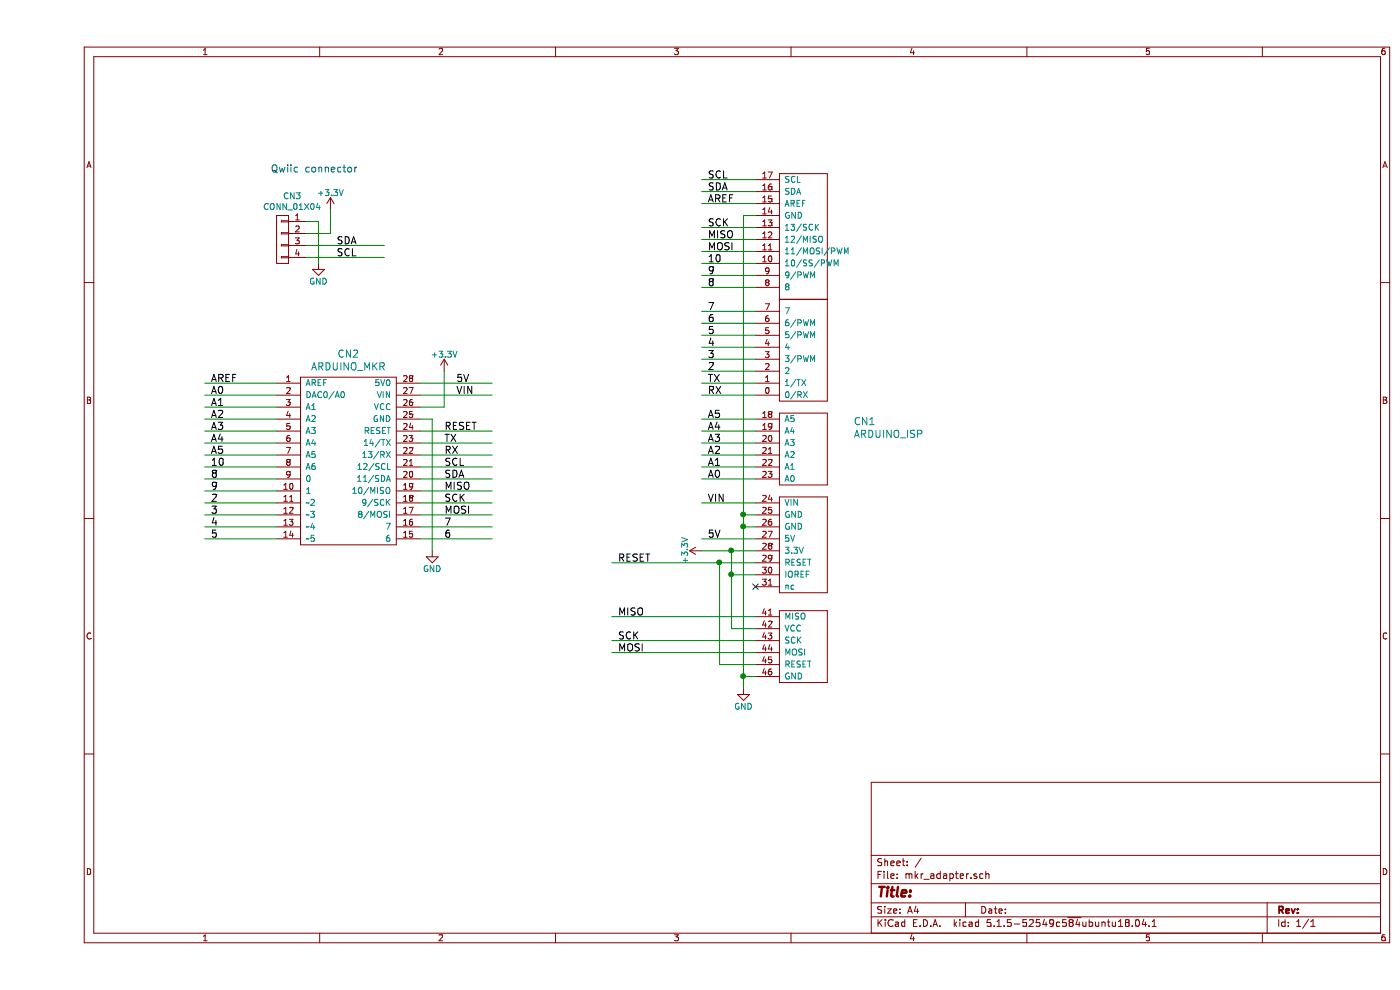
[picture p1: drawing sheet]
EESchema Schematic File Version 4
LIBS:mkr_adapter-cache
EELAYER 26 0
EELAYER END
$Descr A4 11693 8268
encoding utf-8
Sheet 1 1
Title ""
Date ""
Rev ""
Comp ""
Comment1 ""
Comment2 ""
Comment3 ""
Comment4 ""
$EndDescr
$Comp
L mechanical-connectors:CONN_01X04 CN3
U 1 1
P 2050 2000
F 0 "CN3" H 1969 2365 50  0000 C CNN
F 1 "CONN_01X04" H 1969 2274 50  0000 C CNN
F 2 "connectors_JST_SH:Connectors_JST_SM04B-SRSS-TB" H 1969 2273 50  0001 C CNN
F 3 "" H 2050 2000 50  0000 C CNN
	1    2050 2000
	-1   0    0    -1  
$EndComp
$Comp
L power-supply:GND #PWR0101
U 1 1
P 2350 2200
F 0 "#PWR0101" H 2350 1950 50  0001 C CNN
F 1 "GND" H 2350 2050 50  0000 C CNN
F 2 "" H 2350 2200 50  0000 C CNN
F 3 "" H 2350 2200 50  0000 C CNN
	1    2350 2200
	1    0    0    -1  
$EndComp
$Comp
L power-supply:+3.3V #PWR0102
U 1 1
P 2450 1750
F 0 "#PWR0102" H 2450 1600 50  0001 C CNN
F 1 "+3.3V" H 2450 1890 50  0000 C CNN
F 2 "" H 2450 1750 50  0000 C CNN
F 3 "" H 2450 1750 50  0000 C CNN
	1    2450 1750
	1    0    0    -1  
$EndComp
Wire Wire Line
	2900 2050 2250 2050
Wire Wire Line
	2900 2150 2250 2150
Wire Wire Line
	2450 1950 2450 1750
Wire Wire Line
	2250 1950 2450 1950
Wire Wire Line
	2250 1850 2350 1850
Wire Wire Line
	2350 1850 2350 2200
Text Label 2500 2050 0    60   ~ 0
SDA
Text Label 2500 2150 0    60   ~ 0
SCL
Text Notes 1950 1450 0    60   ~ 0
Qwiic connector
$Comp
L power-supply:GND #PWR0103
U 1 1
P 3300 4600
F 0 "#PWR0103" H 3300 4350 50  0001 C CNN
F 1 "GND" H 3300 4450 50  0000 C CNN
F 2 "" H 3300 4600 50  0000 C CNN
F 3 "" H 3300 4600 50  0000 C CNN
	1    3300 4600
	1    0    0    -1  
$EndComp
$Comp
L power-supply:+3.3V #PWR0104
U 1 1
P 3400 3100
F 0 "#PWR0104" H 3400 2950 50  0001 C CNN
F 1 "+3.3V" H 3400 3240 50  0000 C CNN
F 2 "" H 3400 3100 50  0000 C CNN
F 3 "" H 3400 3100 50  0000 C CNN
	1    3400 3100
	1    0    0    -1  
$EndComp
$Comp
L power-supply:+3.3V #PWR0105
U 1 1
P 5550 4600
F 0 "#PWR0105" H 5550 4450 50  0001 C CNN
F 1 "+3.3V" H 5550 4740 50  0000 C CNN
F 2 "" H 5550 4600 50  0000 C CNN
F 3 "" H 5550 4600 50  0000 C CNN
	1    5550 4600
	0    -1   -1   0   
$EndComp
$Comp
L power-supply:GND #PWR0106
U 1 1
P 5900 5750
F 0 "#PWR0106" H 5900 5500 50  0001 C CNN
F 1 "GND" H 5900 5600 50  0000 C CNN
F 2 "" H 5900 5750 50  0000 C CNN
F 3 "" H 5900 5750 50  0000 C CNN
	1    5900 5750
	1    0    0    -1  
$EndComp
NoConn ~ 6000 4900
Wire Wire Line
	6000 4300 5900 4300
Wire Wire Line
	5900 4300 5900 4400
Wire Wire Line
	6000 4400 5900 4400
Connection ~ 5900 4400
Wire Wire Line
	6000 4600 5800 4600
Wire Wire Line
	6000 4800 5800 4800
Wire Wire Line
	5800 4800 5800 4600
Connection ~ 5800 4600
Wire Wire Line
	5800 4600 5550 4600
Wire Wire Line
	4800 4700 5700 4700
Wire Wire Line
	5550 3500 6000 3500
Wire Wire Line
	5550 3600 6000 3600
Wire Wire Line
	5550 3700 6000 3700
Wire Wire Line
	5550 3800 6000 3800
Wire Wire Line
	5550 3900 6000 3900
Wire Wire Line
	5550 4000 6000 4000
Wire Wire Line
	5550 3200 6000 3200
Wire Wire Line
	5550 3300 6000 3300
Wire Wire Line
	5550 1500 6000 1500
Wire Wire Line
	5550 1600 6000 1600
Wire Wire Line
	6000 1800 5900 1800
Wire Wire Line
	5900 1800 5900 4300
Connection ~ 5900 4300
Text Label 5600 4000 0    60   ~ 0
A0
Text Label 5600 3900 0    60   ~ 0
A1
Text Label 5600 3800 0    60   ~ 0
A2
Text Label 5600 3700 0    60   ~ 0
A3
Text Label 5600 3600 0    60   ~ 0
A4
Text Label 5600 3500 0    60   ~ 0
A5
Text Label 5600 3300 0    60   ~ 0
RX
Text Label 5600 3200 0    60   ~ 0
TX
Text Label 4850 4700 0    60   ~ 0
RESET
Text Label 5600 1600 0    60   ~ 0
SDA
Text Label 5600 1500 0    60   ~ 0
SCL
Wire Wire Line
	3200 3400 3400 3400
Wire Wire Line
	3400 3400 3400 3100
Wire Wire Line
	3200 3500 3300 3500
Wire Wire Line
	3300 3500 3300 4600
Wire Wire Line
	3800 3600 3200 3600
Wire Wire Line
	3800 3700 3200 3700
Wire Wire Line
	3800 3800 3200 3800
Wire Wire Line
	3800 3900 3200 3900
Wire Wire Line
	3800 4000 3200 4000
Wire Wire Line
	1400 3300 2000 3300
Wire Wire Line
	1400 3400 2000 3400
Wire Wire Line
	1400 3500 2000 3500
Wire Wire Line
	1400 3600 2000 3600
Wire Wire Line
	1400 3700 2000 3700
Wire Wire Line
	1400 3800 2000 3800
Wire Wire Line
	1400 3200 2000 3200
Wire Wire Line
	5550 1700 6000 1700
Text Label 5600 1700 0    60   ~ 0
AREF
Text Label 1450 3200 0    60   ~ 0
AREF
Text Label 1450 3300 0    60   ~ 0
A0
Text Label 1450 3400 0    60   ~ 0
A1
Text Label 1450 3500 0    60   ~ 0
A2
Text Label 1450 3600 0    60   ~ 0
A3
Text Label 1450 3700 0    60   ~ 0
A4
Text Label 1450 3800 0    60   ~ 0
A5
Text Label 3400 3600 0    60   ~ 0
RESET
Text Label 3400 3700 0    60   ~ 0
TX
Text Label 3400 3800 0    60   ~ 0
RX
Text Label 3400 3900 0    60   ~ 0
SCL
Text Label 3400 4000 0    60   ~ 0
SDA
Wire Wire Line
	5550 1900 6000 1900
Wire Wire Line
	5550 2000 6000 2000
Wire Wire Line
	5550 2100 6000 2100
Text Label 5600 1900 0    60   ~ 0
SCK
Text Label 5600 2000 0    60   ~ 0
MISO
Text Label 5600 2100 0    60   ~ 0
MOSI
Wire Wire Line
	3800 4100 3200 4100
Wire Wire Line
	3800 4200 3200 4200
Wire Wire Line
	3800 4300 3200 4300
Text Label 3400 4100 0    60   ~ 0
MISO
Text Label 3400 4200 0    60   ~ 0
SCK
Text Label 3400 4300 0    60   ~ 0
MOSI
Wire Wire Line
	5550 3100 6000 3100
Wire Wire Line
	5550 3000 6000 3000
Wire Wire Line
	5550 2900 6000 2900
Wire Wire Line
	5550 2800 6000 2800
Wire Wire Line
	5550 2700 6000 2700
Wire Wire Line
	5550 2600 6000 2600
Text Label 5600 2600 0    60   ~ 0
7
Text Label 5600 2700 0    60   ~ 0
6
Text Label 5600 2800 0    60   ~ 0
5
Text Label 5600 2900 0    60   ~ 0
4
Text Label 5600 3000 0    60   ~ 0
3
Text Label 5600 3100 0    60   ~ 0
2
Wire Wire Line
	1400 4200 2000 4200
Wire Wire Line
	1400 4300 2000 4300
Wire Wire Line
	1400 4400 2000 4400
Wire Wire Line
	1400 4500 2000 4500
Wire Wire Line
	3800 4400 3200 4400
Wire Wire Line
	3800 4500 3200 4500
Text Label 3400 4400 0    60   ~ 0
7
Text Label 3400 4500 0    60   ~ 0
6
Text Label 1450 4200 0    60   ~ 0
2
Text Label 1450 4300 0    60   ~ 0
3
Text Label 1450 4400 0    60   ~ 0
4
Text Label 1450 4500 0    60   ~ 0
5
Wire Wire Line
	5550 2400 6000 2400
Wire Wire Line
	5550 2300 6000 2300
Wire Wire Line
	5550 2200 6000 2200
Text Label 5600 2200 0    60   ~ 0
10
Text Label 5600 2300 0    60   ~ 0
9
Text Label 5600 2400 0    60   ~ 0
8
Wire Wire Line
	1400 3900 2000 3900
Wire Wire Line
	1400 4000 2000 4000
Wire Wire Line
	1400 4100 2000 4100
Text Label 1450 4000 0    60   ~ 0
8
Text Label 1450 4100 0    60   ~ 0
9
Text Label 1450 3900 0    60   ~ 0
10
Wire Wire Line
	5550 4500 6000 4500
Wire Wire Line
	5550 4200 6000 4200
Text Label 5600 4500 0    60   ~ 0
5V
Text Label 5600 4200 0    60   ~ 0
VIN
Wire Wire Line
	3800 3300 3200 3300
Wire Wire Line
	3800 3200 3200 3200
Text Label 3500 3200 0    60   ~ 0
5V
Text Label 3500 3300 0    60   ~ 0
VIN
$Comp
L MODULE_compute:ARDUINO_ISP CN1
U 1 1
P 6200 3150
F 0 "CN1" H 6819 2783 60  0000 L CNN
F 1 "ARDUINO_ISP" H 6819 2677 60  0000 L CNN
F 2 "MODULE_compute:ARDUINO_ISP" H 6750 4900 60  0001 C CNN
F 3 "" H 6850 3950 60  0000 C CNN
	1    6200 3150
	1    0    0    -1  
$EndComp
$Comp
L MODULE_compute:ARDUINO_MKR CN2
U 1 1
P 2600 3850
F 0 "CN2" H 2600 4747 60  0000 C CNN
F 1 "ARDUINO_MKR" H 2600 4641 60  0000 C CNN
F 2 "MODULE_compute:ARDUINO_MKR" H 2500 4500 60  0001 C CNN
F 3 "" H 2600 3550 60  0000 C CNN
	1    2600 3850
	1    0    0    -1  
$EndComp
Wire Wire Line
	5900 4400 5900 5650
Wire Wire Line
	6000 5650 5900 5650
Connection ~ 5900 5650
Wire Wire Line
	5900 5650 5900 5750
Wire Wire Line
	6000 5250 5800 5250
Wire Wire Line
	5800 5250 5800 4800
Connection ~ 5800 4800
Wire Wire Line
	4800 5150 6000 5150
Wire Wire Line
	4800 5350 6000 5350
Wire Wire Line
	4800 5450 6000 5450
Wire Wire Line
	6000 5550 5700 5550
Wire Wire Line
	5700 5550 5700 4700
Connection ~ 5700 4700
Wire Wire Line
	5700 4700 6000 4700
Text Label 4850 5150 0    60   ~ 0
MISO
Text Label 4850 5350 0    60   ~ 0
SCK
Text Label 4850 5450 0    60   ~ 0
MOSI
$EndSCHEMATC
